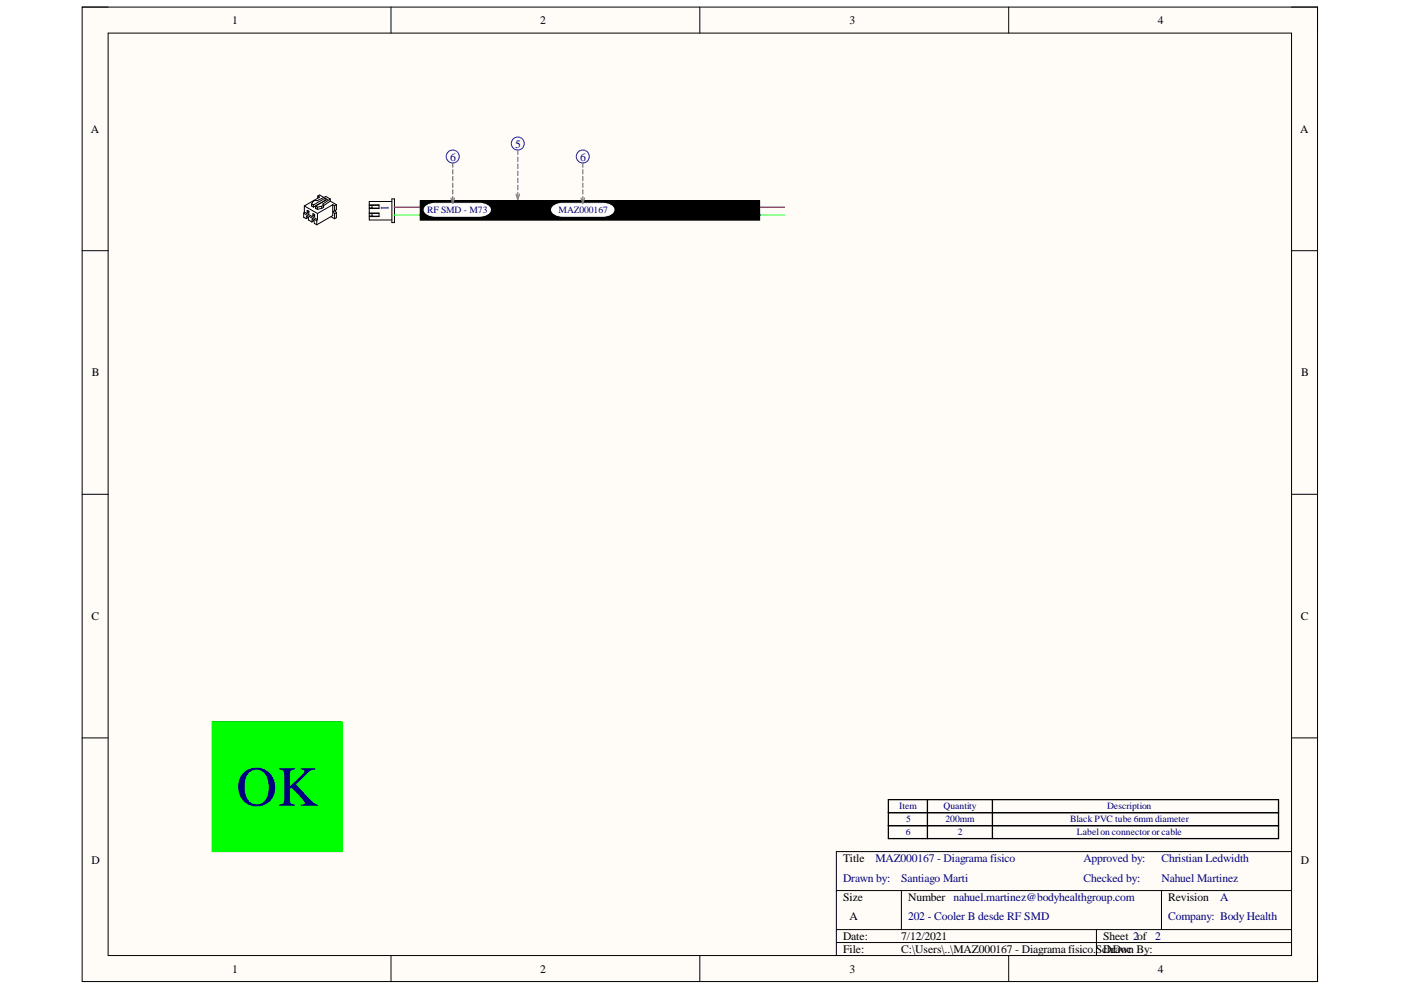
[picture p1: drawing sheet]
<svg xmlns="http://www.w3.org/2000/svg" width="297mm" height="210mm" viewBox="0 0 297 210" stroke-linecap="round" stroke-linejoin="round" font-family="sans-serif">
<path d="M17.4 1.5h261.9v206.6h-261.9z" fill-rule="evenodd" fill="#fffcf8"/>
<path d="M17.4 1.5h261.9v206.6h-261.9z" fill="none" stroke="#000" stroke-width=".21"/>
<path d="M22.9 7h250.9v195.6h-250.9z" fill-rule="evenodd" fill="#fffcf8"/>
<g fill="none" stroke="#000" stroke-width=".21">
<path d="M17.4 1.5h5.5M22.9 7h250.9v195.6h-250.9zM82.9 1.5v5.5M148.4 1.5v5.5M213.9 1.5v5.5M273.8 1.5h5.5v5.5M17.4 53.2h5.5M64.4 45.2l2.8 1.6M64.4 45.2v.9l.5 .2M64.5 43.7l2.8 1.6M64.5 43.7v1.3M64.5 45l2.8 1.6"/>
<path d="M64.5 45l-.1 .2M64.9 46.3l.1-.5 .3 .2 .1 .7 .7 .4M65.1 44.6l.4 .2v.4l-.4-.2zM65.4 46.1l-.5 .2M65.4 44.9l-.3 .1M65.4 44.9h.1M65.4 44.7v.2M66.1 43.2v.5l.4 .2M66.1 43.2l.4 .3M66.1 47.1l.1-.6 .4 .3v.6l.6 .3M66.3 45.3l.4 .2v.4l-.4-.2zM66.5 43.5v.4"/>
<path d="M66.6 46.8l-.5 .3M66.6 45.6l-.3 .1M66.6 45.6h.1M66.6 45.4v.2M66.9 43.7v.5l.4 .2M66.9 43.7l.4 .2M67.2 46.8v.9M67.3 43.9v.5M67.3 46.6l-.1 .2M67.3 45.3v1.3M67.4 41.6l.4 .2-3.3 1.9M67.4 41.6l.4-.3 .9 .6"/>
<path d="M67.4 41.6v.4M68.2 44.2l-.9 .2M68.2 43.7l-.9 .2M68.2 43.7v.5M68.6 43.5v.5l-.4 .2M68.6 43.5l-.4 .2M68.9 42l.5 .3-2.5 1.4M68.9 42.5l-2.4 1.4M68.9 42.5h.1M68.9 42l-2.4 1.5M68.9 42v.5M70 42.6l1.3 .8"/>
<path d="M70 42.6l-1.4 1M70 42.2l-.9-.5-1.9 .9-.4-.1-.4 .2-.3 .5M70 42.2l-1.5 1.1 .1 .2M70 42.2v.4M70.2 45.9l.7 .5M70.5 43.4l.4 .2M70.5 43.4l-3.2 1.9M70.5 43.4v2.3l-3.3 2M70.9 43.6v1.1M70.9 45.3v1.1M70.9 44.7l-.3 .1 .3 .5M71 44.6l.3 .5"/>
<path d="M71.3 43.4l-.4 .2M71.3 43.4v1.1l-.4 .2M71.3 45.1v1.1l-.4 .2M71.3 45.1l-.4 .2M78.3 45.2h2.1v.7h-2.1M78.3 45.8h.6M78.3 43.4h2.1v.8h-2.1M78.3 44.1h2.1M78.3 43.6h.6M78.9 45.3v.5h1.5M80.4 43.5h-1.5v.6M80.4 45.3h-2.1"/>
<path d="M83.1 42.2h.5v5h-.5zM83.1 42.7h-4.8v3.9h4.8M89.1 42.6h72v4.1h-72zM273.8 53.2h5.5M17.4 104.8h5.5M273.8 104.8h5.5M17.4 156.5h5.5M273.8 156.5h5.5M177.3 188.8h96.5M177.3 197.1h96.5M177.3 199.8h96.5M191.1 188.8v8.3"/>
<path d="M232.5 197.1v5.5M246.3 188.8v8.3M273.8 180.6h-96.5v22M82.9 202.6v5.5M148.4 202.6v5.5M213.9 202.6v5.5M279.3 202.6v5.5"/>
</g>
<path d="M83.6 43.9h82.7" fill="none" stroke="#f00" stroke-width=".27"/>
<path d="M83.6 45.6h82.7" fill="none" stroke="#0f0" stroke-width=".27"/>
<path d="M89.1 42.6h72v4.1h-72z" fill-rule="evenodd" fill="#000"/>
<path d="M90.3 43.8a3.1 3.1 0 0 1 2-.7h9.3a2.13 2.13 0 0 1 2.4 1.4 2.12 2.12 0 0 1-2.4 1.4h-9.3a2.12 2.12 0 0 1-2.4-1.4z" fill="#fff"/>
<path d="M90.3 43.8a3.1 3.1 0 0 1 2-.7h9.3a2.13 2.13 0 0 1 2.4 1.4 2.12 2.12 0 0 1-2.4 1.4h-9.3a2.12 2.12 0 0 1-2.4-1.4z" fill="none" stroke="#fff" stroke-width=".21"/>
<path d="M117.3 43.8a3.1 3.1 0 0 1 2.1-.7h8.4a2.13 2.13 0 0 1 2.4 1.4 2.13 2.13 0 0 1-2.4 1.4h-8.4a2.13 2.13 0 0 1-2.5-1.4z" fill="#fff"/>
<path d="M117.3 43.8a3.1 3.1 0 0 1 2.1-.7h8.4a2.13 2.13 0 0 1 2.4 1.4 2.13 2.13 0 0 1-2.4 1.4h-8.4a2.13 2.13 0 0 1-2.5-1.4z" fill="none" stroke="#fff" stroke-width=".21"/>
<g fill="none" stroke="#00f" stroke-width=".21">
<circle cx="96" cy="33.2" r="1.38"/>
<circle cx="109.8" cy="30.4" r="1.38"/>
<circle cx="123.6" cy="33.2" r="1.38"/>
</g>
<g fill="none" stroke="#808080" stroke-width=".27">
<path d="M96 34.6v.9M96 36v.9M96 37.4v.9M96 38.8v.9M109.8 31.8v.9M109.8 33.3v.9M109.8 34.8v.9M109.8 36.3v.9M109.8 37.8v.9M109.8 39.3v.9M123.6 34.6v.9M123.6 36v.9"/>
<path d="M123.6 37.4v.9M123.6 38.8v.9M95.6 42l.4 1.1 .4-1.1M96 40.3v.8M96 41.7v.9M109.4 41.2l.4 1.1 .3-1.1M109.8 40.8v.9M123.2 42l.4 1.1 .3-1.1M123.6 40.3v.8M123.6 41.7v.9"/>
</g>
<path d="M188.4 169.5h82.7v8.3h-82.7zM188.4 172.3h82.7M188.4 175.1h82.7M196.6 169.5v8.3M210.4 169.5v8.3" fill="none" stroke="#000" stroke-width=".27"/>
<path d="M45 153h27.6v27.6h-27.6z" fill-rule="evenodd" fill="#0f0"/>
<path d="M45 153h27.6v27.6h-27.6z" fill="none" stroke="#0f0" stroke-width=".21"/>
<text font-size="11.9" fill="#000080" x="50.1" y="170.8">OK</text>
<g font-size="2.5">
<text x="49.2" y="5.1">1</text>
<text x="114.5" y="5.1">2</text>
<text x="180.1" y="5.1">3</text>
<text x="245.5" y="5.1">4</text>
<text x="19.3" y="28.1">A</text>
<text x="275.7" y="28.1">A</text>
<text x="19.5" y="79.8">B</text>
<text x="275.9" y="79.8">B</text>
<text x="19.4" y="131.5">C</text>
<text x="275.8" y="131.5">C</text>
<text x="19.4" y="183.1">D</text>
<text x="178.7" y="182.8">Title</text>
<text x="275.8" y="183.1">D</text>
<text x="178.7" y="191">Size</text>
<text x="192.5" y="191">Number nahuel.martinez@bodyhealthgroup.com</text>
<text x="247.7" y="191">Revision</text>
<text x="180.1" y="195.2">A</text>
<text x="178.7" y="199.3">Date:</text>
<text x="178.7" y="202.1">File:</text>
<text x="191.1" y="199.3">7/12/2021</text>
<text x="191.1" y="202.1">C:\Users\..\MAZ000167 - Diagrama físico.ScDrawn By:</text>
<text x="233.9" y="199.3">Sheet 2of 2</text>
<text x="234.8" y="202.1">hDoc</text>
<text x="49.2" y="206.2">1</text>
<text x="114.5" y="206.2">2</text>
<text x="180.1" y="206.2">3</text>
<text x="245.5" y="206.2">4</text>
</g>
<g font-size="2.5" fill="#000080">
<text x="95.4" y="34.1">6</text>
<text x="109.2" y="31.3">5</text>
<text x="123" y="34.1">6</text>
<text x="80.8" y="43.4" transform="rotate(90 80.8 43.4)">1</text>
<text x="185.6" y="182.8">MAZ000167 - Diagrama físico</text>
<text x="229.8" y="182.8">Approved by:</text>
<text x="246.2" y="182.8">Christian Ledwidth</text>
<text x="178.7" y="187">Drawn by:</text>
<text x="191.1" y="187">Santiago Marti</text>
<text x="229.8" y="187">Checked by:</text>
<text x="246.2" y="187">Nahuel Martinez</text>
<text x="258.7" y="191">A</text>
<text x="192.5" y="195.2">202 - Cooler B desde RF SMD</text>
<text x="247.7" y="195.2">Company: Body Health</text>
</g>
<g font-size="2" fill="#000080">
<text x="90.6" y="45.1">RF SMD - M73</text>
<text x="118.4" y="45.1">MAZ000167</text>
<text x="190.7" y="171.6">Item</text>
<text x="200.1" y="171.6">Quantity</text>
<text x="234.7" y="171.6">Description</text>
<text x="192" y="177.1">6</text>
<text x="192.1" y="174.4">5</text>
<text x="200.5" y="174.4">200mm</text>
<text x="203.1" y="177.1">2</text>
<text x="226.9" y="174.4">Black PVC tube 6mm diameter</text>
<text x="228.3" y="177.1">Labelon connector or cable</text>
</g>
</svg>
